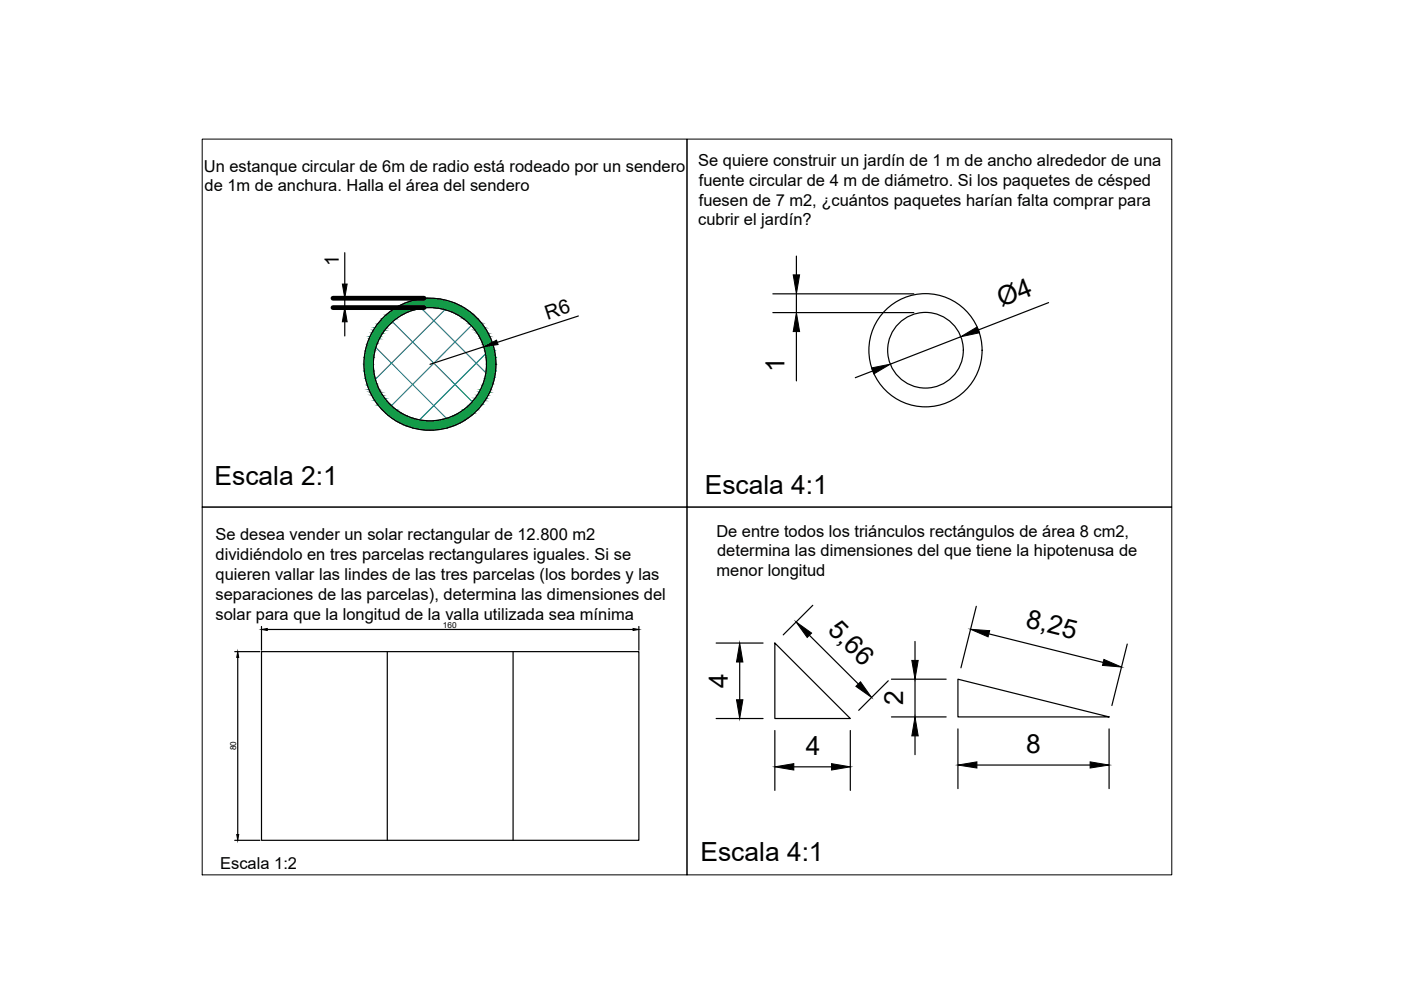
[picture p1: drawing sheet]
<svg xmlns="http://www.w3.org/2000/svg" width="297mm" height="210mm" viewBox="0 0 297 210" stroke-linecap="round" stroke-linejoin="round" font-family="sans-serif">
<!-- layer: 0 -->
<path d="M79.7 73.7l15 15M83.2 68.2l16.9 17M89.3 65.3l13.7 13.8M94.3 65.6l-14.7 14.8M99.9 69l-16.9 17M102.9 75l-13.9 14M82.1 85.1l1.2 1.2" fill="none" stroke="#2776bb" stroke-width=".25"/>
<g fill="#139b48" stroke="#139b48" stroke-width=".21">
<path d="M90.4 63.2l3 .2zM88.9 63.4l1.5-.2 3 .2z"/>
<path d="M88.9 63.4l6 .3-1.5-.3zM87.4 63.7l1.5-.3 6 .3z"/>
<path d="M87.4 63.7l8.9 .5-1.4-.5zM86 64.2l1.4-.5 8.9 .5z"/>
<path d="M86 64.2l11.7 .6-1.4-.6zM84.6 64.8l1.4-.6 11.7 .6z"/>
<path d="M84.6 64.8l13.8 .4-.7-.4zM83.9 65.2l.7-.4 13.8 .4z"/>
<path d="M91.8 65.2l6.8 .2-.2-.2zM91.8 65.2l6.8 .2h-5.4z"/>
<path d="M83.9 65.2l5.2 .2 1.4-.2zM83.7 65.4l.2-.2 5.2 .2z"/>
<path d="M93.2 65.4l5.8 .2-.4-.2zM93.2 65.4l5.8 .2h-4.8z"/>
<path d="M83.7 65.4l4.4 .2 1-.2zM83.3 65.6l.4-.2 4.4 .2z"/>
<path d="M94.2 65.6l4.9 .1zM94.2 65.6l4.9 .1z"/>
<path d="M83.3 65.6h4.8zM83.2 65.7h4.5z"/>
<path d="M94.6 65.7l5.2 .5-.7-.5zM94.6 65.7l5.2 .5h-3.9z"/>
<path d="M83.2 65.7l3.2 .5 1.3-.5zM82.5 66.2l.7-.5 3.2 .5z"/>
<path d="M95.9 66.2l4.3 .3-.4-.3zM95.9 66.2l4.3 .3h-3.6z"/>
<path d="M82.5 66.2l3.2 .3 .7-.3zM82.1 66.5l.4-.3 3.2 .3z"/>
<path d="M96.6 66.5l3.9 .3-.3-.3zM96.6 66.5l3.9 .3h-3.3z"/>
<path d="M82.1 66.5l3.1 .3 .5-.3zM82.1 66.5l3.1 .3h-3.4z"/>
<path d="M97.2 66.8l4.1 .8-.8-.8zM97.2 66.8l4.1 .8h-3z"/>
<path d="M81.8 66.8l2.2 .8 1.2-.8zM81 67.6l.8-.8 2.2 .8z"/>
<path d="M98.3 67.6h3zM98.3 67.6h3z"/>
<path d="M81 67.6h3zM81 67.6h3z"/>
<path d="M98.3 67.6l3.8 .9-.8-.9zM98.3 67.6l3.8 .9h-2.7z"/>
<path d="M81 67.6l1.9 .9 1.1-.9zM81 67.6l1.9 .9h-2.7z"/>
<path d="M99.4 68.5l2.9 .2-.2-.2zM99.4 68.5l2.9 .2h-2.7z"/>
<path d="M80.2 68.5l2.5 .2 .2-.2zM80.2 68.5l2.5 .2h-2.7z"/>
<path d="M99.6 68.7l3.2 .8-.5-.8zM99.6 68.7l3.2 .8h-2.4z"/>
<path d="M80 68.7l2 .8 .7-.8zM80 68.7l2 .8h-2.5z"/>
<path d="M100.4 69.5l2.8 .5-.4-.5zM100.4 69.5l2.8 .5h-2.5z"/>
<path d="M79.5 69.5l2.1 .5 .4-.5zM79.5 69.5l2.1 .5h-2.5z"/>
<path d="M100.7 70l2.8 .6-.3-.6zM100.7 70l2.8 .6h-2.3z"/>
<path d="M79.1 70l2 .6 .5-.6zM79.1 70l2 .6h-2.3z"/>
<path d="M101.2 70.6l2.7 .8-.4-.8zM101.2 70.6l2.7 .8h-2.3z"/>
<path d="M78.8 70.6l1.9 .8 .4-.8zM78.8 70.6l1.9 .8h-2.2z"/>
<path d="M101.6 71.4l2.5 .4-.2-.4zM101.6 71.4l2.5 .4h-2.2z"/>
<path d="M78.5 71.4l1.9 .4 .3-.4zM78.5 71.4l1.9 .4h-2.1z"/>
<path d="M101.9 71.8l2.5 1-.3-1zM101.9 71.8l2.5 1h-2.1z"/>
<path d="M78.3 71.8l1.7 1 .4-1zM78.3 71.8l1.7 1h-2.1z"/>
<path d="M102.3 72.8l2.2 .3-.1-.3zM102.3 72.8l2.2 .3h-2.1z"/>
<path d="M77.9 72.8l2 .3 .1-.3zM77.9 72.8l2 .3h-2.1z"/>
<path d="M102.4 73.1l2.4 1.1-.3-1.1zM102.4 73.1l2.4 1.1h-2z"/>
<path d="M77.8 73.1l1.8 1.1 .3-1.1zM77.8 73.1l1.8 1.1h-2.1z"/>
<path d="M102.8 74.2l2.1 .3-.1-.3zM102.8 74.2l2.1 .3h-2z"/>
<path d="M77.5 74.2l2 .3 .1-.3zM77.5 74.2l2 .3h-2z"/>
<path d="M102.9 74.5l2.2 1.2-.2-1.2zM102.9 74.5l2.2 1.2h-2z"/>
<path d="M77.5 74.5l1.8 1.2 .2-1.2zM77.5 74.5l1.8 1.2h-2.1z"/>
<path d="M103.1 75.7l2 .1v-.1zM103.1 75.7l2 .1h-2z"/>
<path d="M77.2 75.7l2 .1 .1-.1zM77.2 75.7l2 .1h-2z"/>
<path d="M103.1 75.8l2.1 1.4-.1-1.4zM103.1 75.8l2.1 1.4h-2z"/>
<path d="M77.2 75.8l1.9 1.4 .1-1.4zM77.2 75.8l1.9 1.4h-1.9z"/>
<path d="M103.2 77.2l1.9 1.4 .1-1.4zM103.2 77.2l1.9 1.4h-2z"/>
<path d="M77.2 77.2l2 1.4-.1-1.4zM77.2 77.2l2 1.4h-2z"/>
<path d="M103.1 78.6l2 .1v-.1zM103.1 78.6l2 .1h-2z"/>
<path d="M77.2 78.6l2.1 .1-.1-.1zM77.2 78.6l2.1 .1h-2.1z"/>
<path d="M103.1 78.7l1.8 1.3 .2-1.3zM103.1 78.7l1.8 1.3h-2z"/>
<path d="M77.2 78.7l2.3 1.3-.2-1.3zM77.2 78.7l2.3 1.3h-2z"/>
<path d="M102.9 80l1.9 .2 .1-.2zM102.9 80l1.9 .2h-2z"/>
<path d="M77.5 80l2.1 .2-.1-.2zM77.5 80l2.1 .2h-2.1z"/>
<path d="M102.8 80.2l1.7 1.2 .3-1.2zM102.8 80.2l1.7 1.2h-2.1z"/>
<path d="M77.5 80.2l2.4 1.2-.3-1.2zM77.5 80.2l2.4 1.2h-2.1z"/>
<path d="M102.4 81.4l2 .3 .1-.3zM102.4 81.4l2 .3h-2.1z"/>
<path d="M77.8 81.4l2.2 .3-.1-.3zM77.8 81.4l2.2 .3h-2.1z"/>
<path d="M102.3 81.7l1.8 .9 .3-.9zM102.3 81.7l1.8 .9h-2.2z"/>
<path d="M77.9 81.7l2.5 .9-.4-.9zM77.9 81.7l2.5 .9h-2.1z"/>
<path d="M101.9 82.6l2 .5 .2-.5zM101.9 82.6l2 .5h-2.3z"/>
<path d="M78.3 82.6l2.4 .5-.3-.5zM78.3 82.6l2.4 .5h-2.2z"/>
<path d="M101.6 83.1l1.9 .7 .4-.7zM101.6 83.1l1.9 .7h-2.3z"/>
<path d="M78.5 83.1l2.6 .7-.4-.7zM78.5 83.1l2.6 .7h-2.3z"/>
<path d="M101.2 83.8l2 .6 .3-.6zM101.2 83.8l2 .6h-2.5z"/>
<path d="M78.8 83.8l2.8 .6-.5-.6zM78.8 83.8l2.8 .6h-2.5z"/>
<path d="M100.7 84.4l2.1 .5 .4-.5zM100.7 84.4l2.1 .5h-2.4z"/>
<path d="M79.1 84.4l2.9 .5-.4-.5zM79.1 84.4l2.9 .5h-2.5z"/>
<path d="M100.4 84.9l1.9 .8 .5-.8zM100.4 84.9l1.9 .8h-2.7z"/>
<path d="M79.5 84.9l3.2 .8-.7-.8zM79.5 84.9l3.2 .8h-2.7z"/>
<path d="M99.6 85.7l2.5 .3 .2-.3zM99.6 85.7l2.5 .3h-2.7z"/>
<path d="M80 85.7l2.9 .3-.2-.3zM80 85.7l2.9 .3h-2.7z"/>
<path d="M99.4 86l1.9 .9 .8-.9zM98.3 86.9l1.1-.9 1.9 .9z"/>
<path d="M80.2 86l3.8 .9-1.1-.9zM80.2 86l3.8 .9h-3z"/>
<path d="M98.3 86.9h3zM98.3 86.9h3z"/>
<path d="M81 86.9h3zM81 86.9h3z"/>
<path d="M98.3 86.9l2.2 .7 .8-.7zM97.2 87.6l1.1-.7 2.2 .7z"/>
<path d="M81 86.9l4.2 .7-1.2-.7zM81 86.9l4.2 .7h-3.4z"/>
<path d="M97.2 87.6l3 .3 .3-.3zM96.6 87.9l.6-.3 3 .3z"/>
<path d="M81.8 87.6l3.9 .3-.5-.3zM81.8 87.6l3.9 .3h-3.6z"/>
<path d="M96.6 87.9l3.2 .4 .4-.4zM95.9 88.3l.7-.4 3.2 .4z"/>
<path d="M82.1 87.9l4.3 .4-.7-.4zM82.1 87.9l4.3 .4h-3.9z"/>
<path d="M95.9 88.3l3.2 .4 .7-.4zM94.6 88.7l1.3-.4 3.2 .4z"/>
<path d="M82.5 88.3l5.2 .4-1.3-.4zM82.5 88.3l5.2 .4h-4.5z"/>
<path d="M94.6 88.7h4.5zM94.2 88.8h4.8z"/>
<path d="M83.2 88.7l4.9 .1zM83.2 88.7l4.9 .1z"/>
<path d="M94.2 88.8l4.4 .3 .4-.3zM93.2 89.1l1-.3 4.4 .3z"/>
<path d="M83.3 88.8l5.8 .3-1-.3zM83.3 88.8l5.8 .3h-5.4z"/>
<path d="M93.2 89.1l5.2 .1 .2-.1zM91.8 89.2l1.4-.1 5.2 .1z"/>
<path d="M83.7 89.1l6.8 .1-1.4-.1zM83.7 89.1l6.8 .1h-6.6z"/>
<path d="M83.9 89.2l13.8 .4 .7-.4zM83.9 89.2l13.8 .4h-13.1z"/>
<path d="M84.6 89.6l11.7 .6 1.4-.6zM84.6 89.6l11.7 .6h-10.3z"/>
<path d="M86 90.2l8.9 .5 1.4-.5zM86 90.2l8.9 .5h-7.5z"/>
<path d="M87.4 90.7l6 .3 1.5-.3zM87.4 90.7l6 .3h-4.5z"/>
<path d="M88.9 91l3 .2 1.5-.2zM88.9 91l3 .2z"/>
</g>
<g fill="none" stroke="#000" stroke-width=".25">
<path d="M73.1 53.6v6.6M168.9 54.3v4M73.1 63.2v2M73.1 68.2v3M102.6 73.5l-11.4 3.7M122.6 67l-17.2 5.6M163.9 62.3h29.8M163.9 66.3h29.8M168.9 62.3v4M168.9 70.3v10.5M185.1 78.6l-3.8 1.5M203.7 71.4l-14.9 5.8"/>
<path d="M222.3 64.2l-14.9 5.8M49.8 138.2h5.3M50.4 139.4v37.5M55.4 138.2h80.1v40h-80.1zM55.4 132.8v5.1M56.7 133.5h77.5M82.1 138.2v40M108.8 138.2v40M135.5 132.8v5.1M151.8 136.3h10M164.3 136.3l16 16h-16zM171.6 134.7l10.4 10.3"/>
<path d="M172.3 128.3l-6.2 6.3M194 136v4M207 128.6l-3.3 13M209.7 134.4l24.2 6M239 136.6l-3.3 13M151.8 152.3h10M156.8 140.4v8M164.3 154.9v12.7M180.3 154.9v12.7M188.3 144.3l-6.2 6.3M189 144h11.6M189 152h11.6"/>
<path d="M194 144v8M194 156v4M203.1 144l32 8h-32zM203.1 154.5v12.7M235.1 154.5v12.7M49.8 178.2h5.3M168.3 162.6h8M207.1 162.2h24"/>
<circle cx="91.1" cy="77.2" r="14"/>
<circle cx="91.1" cy="77.2" r="12"/>
<circle cx="196.2" cy="74.3" r="12"/>
<circle cx="196.2" cy="74.3" r="8"/>
</g>
<g fill="#000" stroke="#000" stroke-width=".21">
<path d="M168.2 58.3h1.3l-.6 4zM73.1 65.2l.5 3h-1zM72.6 60.2h1l-.5 3zM102.6 73.5l2.7-1.4 .3 1zM168.9 66.3l.6 4h-1.3zM184.8 78l4-.8-3.5 2.1zM203.7 71.4l3.5-2.1 .5 1.3zM50.4 138.2l.2 1.2h-.4zM55.4 133.5l1.3-.2v.4zM134.2 133.3l1.3 .2-1.3 .2zM168.8 131.9l3.3 2.3-1 1zM205.8 133.4l4 .3-.3 1.3z"/>
<path d="M234 139.8l3.8 1.6-4-.3zM156.8 136.3l.7 4.1h-1.3zM156.2 148.4h1.3l-.7 3.9zM182.4 144.6l2.4 3.3-3.3-2.4zM193.3 140h1.4l-.7 4zM194 152l.7 4h-1.4zM50.2 176.9h.4l-.2 1.3zM164.3 162.6l4-.7v1.4zM176.3 161.9l4 .7-4 .7zM203.1 162.2l4-.7v1.3zM231.1 161.5l4 .7-4 .6z"/>
</g>
<path d="M70.6 65.2h19.3M70.6 63.2h19.3" fill="none" stroke="#000" stroke-width="1"/>
<path d="M42.9 29.5h102.8v78h-102.8zM145.7 29.5h102.7v78h-102.7zM42.9 107.5h102.8v78h-102.8zM145.7 107.5h102.7v78h-102.7z" fill="none" stroke="#000" stroke-width=".21"/>
<g font-size="5.6">
<text x="212.3" y="65.2" transform="rotate(-21 212.3 65.2)">Ø4</text>
<text x="166.4" y="78.9" transform="rotate(-90 166.4 78.9)">1</text>
<text x="45.5" y="102.9">Escala 2:1</text>
<text x="149.4" y="104.7">Escala 4:1</text>
<text x="175.3" y="133.7" transform="rotate(45 175.3 133.7)">5,66</text>
<text x="217.3" y="132.9" transform="rotate(14 217.3 132.9)">8,25</text>
<text x="154.3" y="145.8" transform="rotate(-90 154.3 145.8)">4</text>
<text x="191.5" y="149.5" transform="rotate(-90 191.5 149.5)">2</text>
<text x="170.8" y="160.1">4</text>
<text x="217.6" y="159.6">8</text>
<text x="148.5" y="182.7">Escala 4:1</text>
</g>
<g font-size="4.2">
<text x="71.9" y="56.4" transform="rotate(-90 71.9 56.4)">1</text>
<text x="116.1" y="67.8" transform="rotate(-18 116.1 67.8)">R6</text>
</g>
<g font-size="3.5">
<text x="148" y="35.2">Se quiere construir un jardín de 1 m de ancho alrededor de una</text>
<text x="43.2" y="36.4">Un estanque circular de 6m de radio está rodeado por un sendero</text>
<text x="43.4" y="40.6">de 1m de anchura. Halla el área del sendero</text>
<text x="148.2" y="39.4">fuente circular de 4 m de diámetro. Si los paquetes de césped</text>
<text x="148" y="47.8">cubrir el jardín?</text>
<text x="148.2" y="43.6">fuesen de 7 m2, ¿cuántos paquetes harían falta comprar para</text>
<text x="151.9" y="113.8">De entre todos los triánculos rectángulos de área 8 cm2,</text>
<text x="45.7" y="114.6">Se desea vender un solar rectangular de 12.800 m2</text>
<text x="45.7" y="118.8">dividiéndolo en tres parcelas rectangulares iguales. Si se</text>
<text x="152" y="117.9">determina las dimensiones del que tiene la hipotenusa de</text>
<text x="45.7" y="123">quieren vallar las lindes de las tres parcelas (los bordes y las</text>
<text x="151.9" y="122.1">menor longitud</text>
<text x="45.7" y="127.2">separaciones de las parcelas), determina las dimensiones del</text>
<text x="45.7" y="131.4">solar para que la longitud de la valla utilizada sea mínima</text>
<text x="46.7" y="184.2">Escala 1:2</text>
</g>
<text font-size="2.8" x="145.7" y="87.5">Escala 4:1</text>
<g font-size="1.7">
<text x="93.9" y="133.1">160</text>
<text x="50.1" y="159.1" transform="rotate(-90 50.1 159.1)">80</text>
</g>
</svg>
